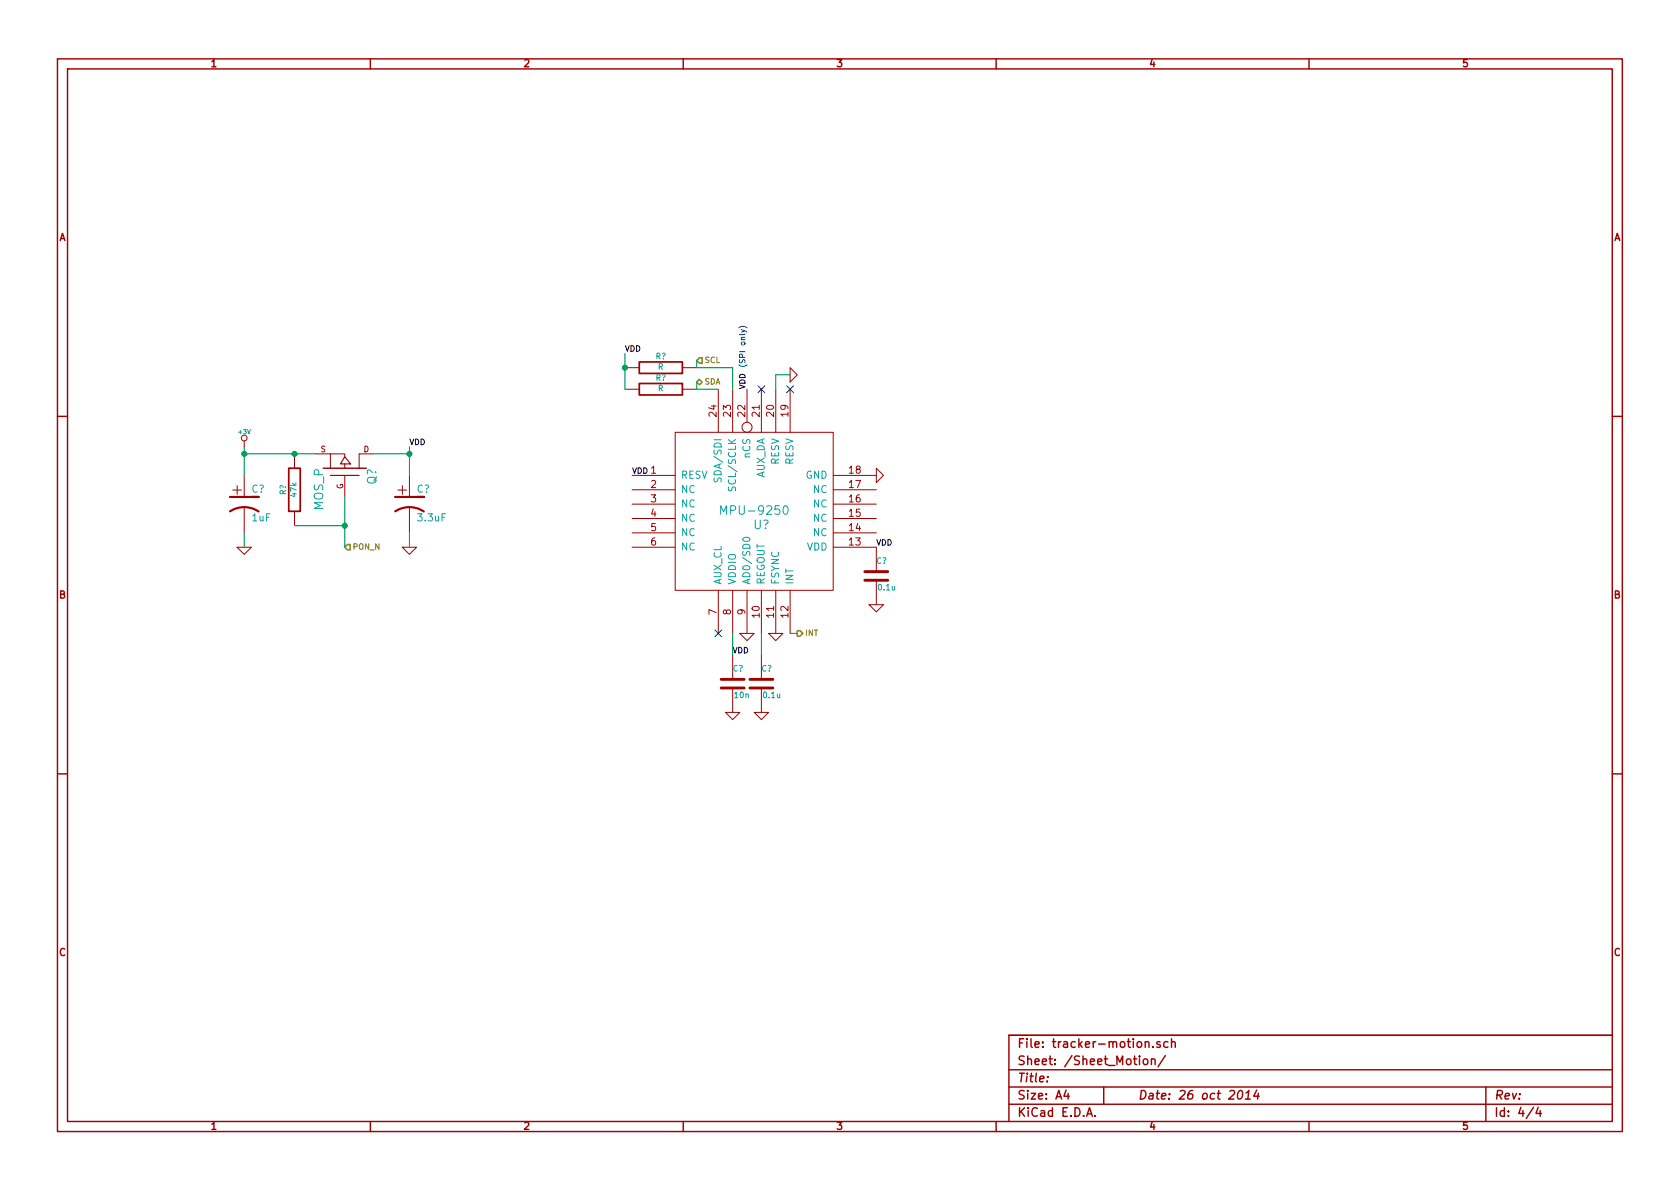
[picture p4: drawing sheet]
<svg xmlns="http://www.w3.org/2000/svg" width="297mm" height="210mm" viewBox="0 0 297 210" stroke-linecap="round" stroke-linejoin="round" font-family="sans-serif">
<g fill="none" stroke="#a00000" stroke-width=".25">
<path d="M10.2 10.4h276.6v189.7h-276.6zM11.9 12.2h273.2v186.1h-273.2zM65.5 10.4v1.8M120.8 10.4v1.8M176.1 10.4v1.8M231.4 10.4v1.8M10.2 73.6h1.7M285.1 73.6h1.7M57.1 82.8h7.7M10.2 136.8h1.7M285.1 136.8h1.7M65.5 198.3v1.8"/>
<path d="M120.8 198.3v1.8M176.1 198.3v1.8M178.4 189.2h106.7M178.4 195.3h106.7M178.4 192.2h106.7M185.2 190.4v.1M188.5 192.8l-.4 1h1M188.8 193.3v1.1M192.1 197.4l.5-1.5 .5 1.5M192.3 197h.7M193.6 197.3v.1M195.1 192.2v3.1"/>
<path d="M202.2 187.4l.2-.2 .5 .2v.7l-.3 .2-.4-.2zM202.5 184.3h.1a.36 .36 0 0 1 .5 .1v.8M203.6 187.4l.1-.1a.36 .36 0 0 1 .5 .2v.8M203.6 187.2v1.1M203.9 185.1v.1M205.1 184.3l-.4-.1-.2 .2 .1 .2 .5 .2v.3h-.6M206 186.7l-1.3 1.9M206.5 184.3a.48 .48 0 0 0-.7 0v.8l.3 .1 .4-.1M207.1 184.3h.1a.36 .36 0 0 1 .6 .1v.8M207.1 183.7v1.5M219.1 192.9l.3-.1a.88 .88 0 0 1-.3 1.6l-.3-.3a1.17 1.17 0 0 1 .3-1.2zM220.2 194.4h.9"/>
<path d="M220.3 193.3l.5-.5-.2 1.6M222.2 192.8l-.5 1h.9M222.5 193.3l-.1 1.1M231.4 198.3v1.8M262.7 192.2v6.1M271.1 195.8l-1.3 2M272 195.8l-.4 1.1h.9M272.3 196.4v1M285.1 183.1h-106.7v15.2"/>
</g>
<g fill="none" stroke="#a00000" stroke-width=".18">
<path d="M43.2 78v1M110.5 68.8h2.5M110.5 65h2.5M119.4 76.4h27.9v28h-27.9zM120.6 68.8h2.6M120.6 65h2.6M127 68.8v7.6M129.5 68.8v7.6M132.1 68.8v5.9M134.6 68.8v7.6M137.2 68.8v7.6M139.7 65l1.3 1.3-1.3 1.3z"/>
<path d="M139.7 68.8v7.6M41.9 96.8h2.5l-1.2 1.2zM43.2 84.1v3.8M43.2 89.7v4.5M52.1 80.3v2.5M52.1 90.4v2.6M55.9 80.3h2.5M58.4 80.3h2.6v.5M58.4 80.3v2.5M61 84.1v3.8M66 80.3h-2.5v2.5M71.1 96.8h2.6l-1.3 1.2z"/>
<path d="M72.4 84.1v3.8M72.4 89.7v4.5M111.8 84.1h7.6M111.8 86.6h7.6M111.8 89.1h7.6M111.8 91.7h7.6M111.8 94.2h7.6M111.8 96.8h7.6M147.3 84.1h7.6M147.3 86.6h7.6M147.3 89.1h7.6M147.3 91.7h7.6"/>
<path d="M147.3 94.2h7.6M147.3 96.8h7.6v4.3M154.9 82.8l1.3 1.3-1.3 1.2zM127 104.4v7.6M129.5 104.4v7.6M129.5 115.8v4.3M130.8 112h2.5l-1.2 1.3zM132.1 104.4v7.6M134.6 104.4v7.6M134.6 115.8v4.3M135.9 112h2.5l-1.2 1.3zM137.2 104.4v7.6"/>
<path d="M139.7 104.4v7.6M153.7 106.9h2.5l-1.3 1.3zM154.9 102.6v4.3M128.3 126h2.5l-1.3 1.2zM129.5 121.7v4.3M133.3 126h2.6l-1.3 1.2zM134.6 121.7v4.3"/>
<circle cx="43.2" cy="77.5" r=".51"/>
<circle cx="132.1" cy="75.6" r=".89"/>
</g>
<path d="M126.3 84.5l-.1 .5 .2 .2 .4-.1 .2-.5 .3-.1 .2 .2v.5M127.4 91v-1.6l.5 1.1 .5-1.1v1.6M131.4 95.1a.66 .66 0 0 1 .7-.2 .66 .66 0 0 1 .5 .5 .74 .74 0 0 1-1.3-.1zM138.6 89.6l.2-.2a.86 .86 0 0 1 .6 .8 .86 .86 0 0 1-.4 .8 .81 .81 0 0 1-.4-1.4z" fill="none" stroke="#00a0a0" stroke-width=".18"/>
<path d="M134 68.2l1.2 1.2M135.2 68.2l-1.2 1.2M139.1 68.2l1.2 1.2M140.3 68.2l-1.2 1.2M126.4 111.4l1.2 1.2M127.6 111.4l-1.2 1.2" fill="none" stroke="#0000c0" stroke-width=".18"/>
<g fill="none" stroke="#00a000" stroke-width=".18">
<path d="M43.2 79v5.1M72.4 79v5.1M110.5 62.5v6.3M123.2 63.7v1.3h6.3v3.8M123.2 67.6v1.2h3.8M139.7 66.3h-2.5v2.5M43.2 94.2v2.6M43.2 80.3h12.7M52.1 93h8.9M61 87.9v8.9M66 80.3h6.4M72.4 94.2v2.6"/>
<path d="M129.5 112v3.8M134.6 112v3.8M139.7 112h1.3"/>
</g>
<path d="M152.9 102.6h4.1M152.9 101.1h4.1M127.5 121.7h4.1M127.5 120.1h4.1M132.6 121.7h4.1M132.6 120.1h4.1" fill="none" stroke="#a00000" stroke-width=".51"/>
<path d="M123.2 67.6l.5-.5 .5 .5-.5 .4zM123.7 63.3h.5v.9h-.5l-.5-.5zM61.4 96.3h.5v1h-.5l-.4-.5zM141 111.5h.5l.4 .5-.4 .5h-.5z" fill="none" stroke="#808000" stroke-width=".25"/>
<path d="M130.6 58a1.13 1.13 0 0 1 1.5 0M131.1 58.3l1 .4M131.7 58.5l-.6 .2" fill="none" stroke="#00f" stroke-width=".18"/>
<path d="M113 67.8h7.6v2h-7.6zM113 64h7.6v2h-7.6zM51.1 82.8h2v7.6h-2z" fill="none" stroke="#a00000" stroke-width=".3"/>
<g fill="#00a000" stroke="#00a000" stroke-width=".25">
<circle cx="110.5" cy="65" r=".41"/>
<circle cx="43.2" cy="80.3" r=".41"/>
<circle cx="72.4" cy="80.3" r=".41"/>
<circle cx="52.1" cy="80.3" r=".41"/>
<circle cx="61" cy="93" r=".41"/>
</g>
<path d="M40.6 87.9h5.1h-1.3M40.7 90.4a4.6 4.6 0 0 1 5 0M69.8 87.9h5.1h-1.2M69.9 90.4a4.6 4.6 0 0 1 5 0" fill="none" stroke="#a00000" stroke-width=".38"/>
<path d="M58.4 84.1h5.1M61 80.8l1 1.2h-1.8zM61 82v.8" fill="none" stroke="#a00000" stroke-width=".2"/>
<g font-size="2.8" fill="#a00000">
<text x="41.1" y="87.6">+</text>
<text x="70.3" y="87.6">+</text>
</g>
<g font-size="2.1" fill="#00a0a0">
<text x="66.6" y="85.7" transform="rotate(-90 66.6 85.7)">Q?</text>
<text x="57.2" y="90.2" transform="rotate(-90 57.2 90.2)">MOS_P</text>
<text x="128.3" y="91.1">MPU-9250</text>
<text x="133.2" y="93.6">U?</text>
</g>
<g font-size="2.1" fill="#a00000">
<text x="179.9" y="185.4">File: tracker-motion.sch</text>
<text x="179.9" y="191.5">Title:</text>
<text x="179.9" y="188.4">Sheet: /Sheet_Motion/</text>
<text x="179.9" y="197.6">KiCad E.D.A.</text>
<text x="179.9" y="194.5">Size: A4</text>
<text x="201.2" y="194.5">Date: 26 oct 2014</text>
<text x="264.2" y="194.5">Rev:</text>
<text x="264.2" y="197.6">Id: 4/4</text>
</g>
<g font-size="1.8" fill="#a00000">
<text x="37.3" y="11.9">1</text>
<text x="92.7" y="11.9">2</text>
<text x="148" y="11.9">3</text>
<text x="203.3" y="11.9">4</text>
<text x="258.6" y="11.9">5</text>
<text x="10.4" y="42.7">A</text>
<text x="285.3" y="42.7">A</text>
<text x="126.7" y="73.6" transform="rotate(-90 126.7 73.6)">24</text>
<text x="129.3" y="73.6" transform="rotate(-90 129.3 73.6)">23</text>
<text x="131.8" y="73.6" transform="rotate(-90 131.8 73.6)">22</text>
<text x="134.4" y="73.6" transform="rotate(-90 134.4 73.6)">21</text>
<text x="136.9" y="73.6" transform="rotate(-90 136.9 73.6)">20</text>
<text x="139.4" y="73.6" transform="rotate(-90 139.4 73.6)">19</text>
<text x="115.1" y="83.8">1</text>
<text x="150.2" y="83.8">18</text>
<text x="115.1" y="86.4">2</text>
<text x="115.1" y="88.9">3</text>
<text x="150.2" y="88.9">16</text>
<text x="150.2" y="86.4">17</text>
<text x="115.1" y="91.4">4</text>
<text x="115.1" y="94">5</text>
<text x="150.2" y="94">14</text>
<text x="150.2" y="91.4">15</text>
<text x="115.1" y="96.5">6</text>
<text x="150.2" y="96.5">13</text>
<text x="10.4" y="105.9">B</text>
<text x="285.3" y="105.9">B</text>
<text x="126.7" y="108.7" transform="rotate(-90 126.7 108.7)">7</text>
<text x="129.3" y="108.7" transform="rotate(-90 129.3 108.7)">8</text>
<text x="131.8" y="108.7" transform="rotate(-90 131.8 108.7)">9</text>
<text x="134.4" y="109.2" transform="rotate(-90 134.4 109.2)">10</text>
<text x="136.9" y="109.2" transform="rotate(-90 136.9 109.2)">11</text>
<text x="139.4" y="109.2" transform="rotate(-90 139.4 109.2)">12</text>
<text x="10.4" y="169.1">C</text>
<text x="285.3" y="169.1">C</text>
<text x="37.3" y="199.8">1</text>
<text x="92.7" y="199.8">2</text>
<text x="148" y="199.8">3</text>
<text x="203.3" y="199.8">4</text>
<text x="258.6" y="199.8">5</text>
</g>
<g font-size="1.8" fill="#00a0a0">
<text x="132.7" y="81" transform="rotate(-90 132.7 81)">nCS</text>
<text x="137.8" y="82.3" transform="rotate(-90 137.8 82.3)">RESV</text>
<text x="140.3" y="82.3" transform="rotate(-90 140.3 82.3)">RESV</text>
<text x="44.4" y="87.2">C?</text>
<text x="73.7" y="87.2">C?</text>
<text x="120.4" y="84.7">RESV</text>
<text x="120.4" y="87.2">NC</text>
<text x="120.4" y="89.8">NC</text>
<text x="127.6" y="84.6" transform="rotate(-90 127.6 84.6)">SDA/SDI</text>
<text x="130.2" y="86.3" transform="rotate(-90 130.2 86.3)">SCL/SCLK</text>
<text x="135.3" y="84.7" transform="rotate(-90 135.3 84.7)">AUX_DA</text>
<text x="142.4" y="84.7">GND</text>
<text x="143.7" y="89.8">NC</text>
<text x="143.7" y="87.2">NC</text>
<text x="44.6" y="92.2">1uF</text>
<text x="74" y="92.2">3.3uF</text>
<text x="120.4" y="92.3">NC</text>
<text x="120.4" y="94.9">NC</text>
<text x="143.7" y="94.9">NC</text>
<text x="143.7" y="92.3">NC</text>
<text x="120.4" y="97.4">NC</text>
<text x="142.6" y="97.4">VDD</text>
<text x="127.6" y="103.4" transform="rotate(-90 127.6 103.4)">AUX_CL</text>
<text x="130.2" y="103.4" transform="rotate(-90 130.2 103.4)">VDDIO</text>
<text x="132.7" y="103.4" transform="rotate(-90 132.7 103.4)">AD0/SD0</text>
<text x="135.3" y="103.4" transform="rotate(-90 135.3 103.4)">REGOUT</text>
<text x="137.8" y="103.4" transform="rotate(-90 137.8 103.4)">FSYNC</text>
<text x="140.3" y="103.4" transform="rotate(-90 140.3 103.4)">INT</text>
</g>
<g font-size="1.4">
<text x="110.5" y="62.2">VDD</text>
<text x="72.4" y="78.7">VDD</text>
<text x="111.8" y="83.8">VDD</text>
<text x="154.9" y="96.5">VDD</text>
<text x="129.5" y="115.6">VDD</text>
</g>
<g font-size="1.4" fill="#00a0a0">
<text x="115.9" y="63.6">R?</text>
<text x="116.3" y="65.4">R</text>
<text x="115.9" y="67.4">R?</text>
<text x="116.3" y="69.2">R</text>
<text x="50.6" y="87.5" transform="rotate(-90 50.6 87.5)">R?</text>
<text x="52.5" y="87.8" transform="rotate(-90 52.5 87.8)">47k</text>
<text x="154.9" y="99.7">C?</text>
<text x="155.3" y="104.4">0.1u</text>
<text x="129.5" y="118.8">C?</text>
<text x="134.6" y="118.8">C?</text>
<text x="129.9" y="123.5">10n</text>
<text x="135" y="123.5">0.1u</text>
</g>
<g font-size="1.4" fill="#808000">
<text x="124.6" y="64.2">SCL</text>
<text x="124.6" y="68">SDA</text>
<text x="62.4" y="97.3">PON_N</text>
<text x="142.4" y="112.5">INT</text>
</g>
<text font-size="1.4" fill="#00f" x="131.8" y="68.8" transform="rotate(-90 131.8 68.8)">VDD (SPI only)</text>
<g font-size="1.4" fill="#a00000">
<text x="56.7" y="80">S</text>
<text x="64.3" y="80">D</text>
<text x="60.7" y="86.5" transform="rotate(-90 60.7 86.5)">G</text>
</g>
<text font-size="1.1" fill="#00a0a0" x="42.2" y="76.8">+3V</text>
</svg>
